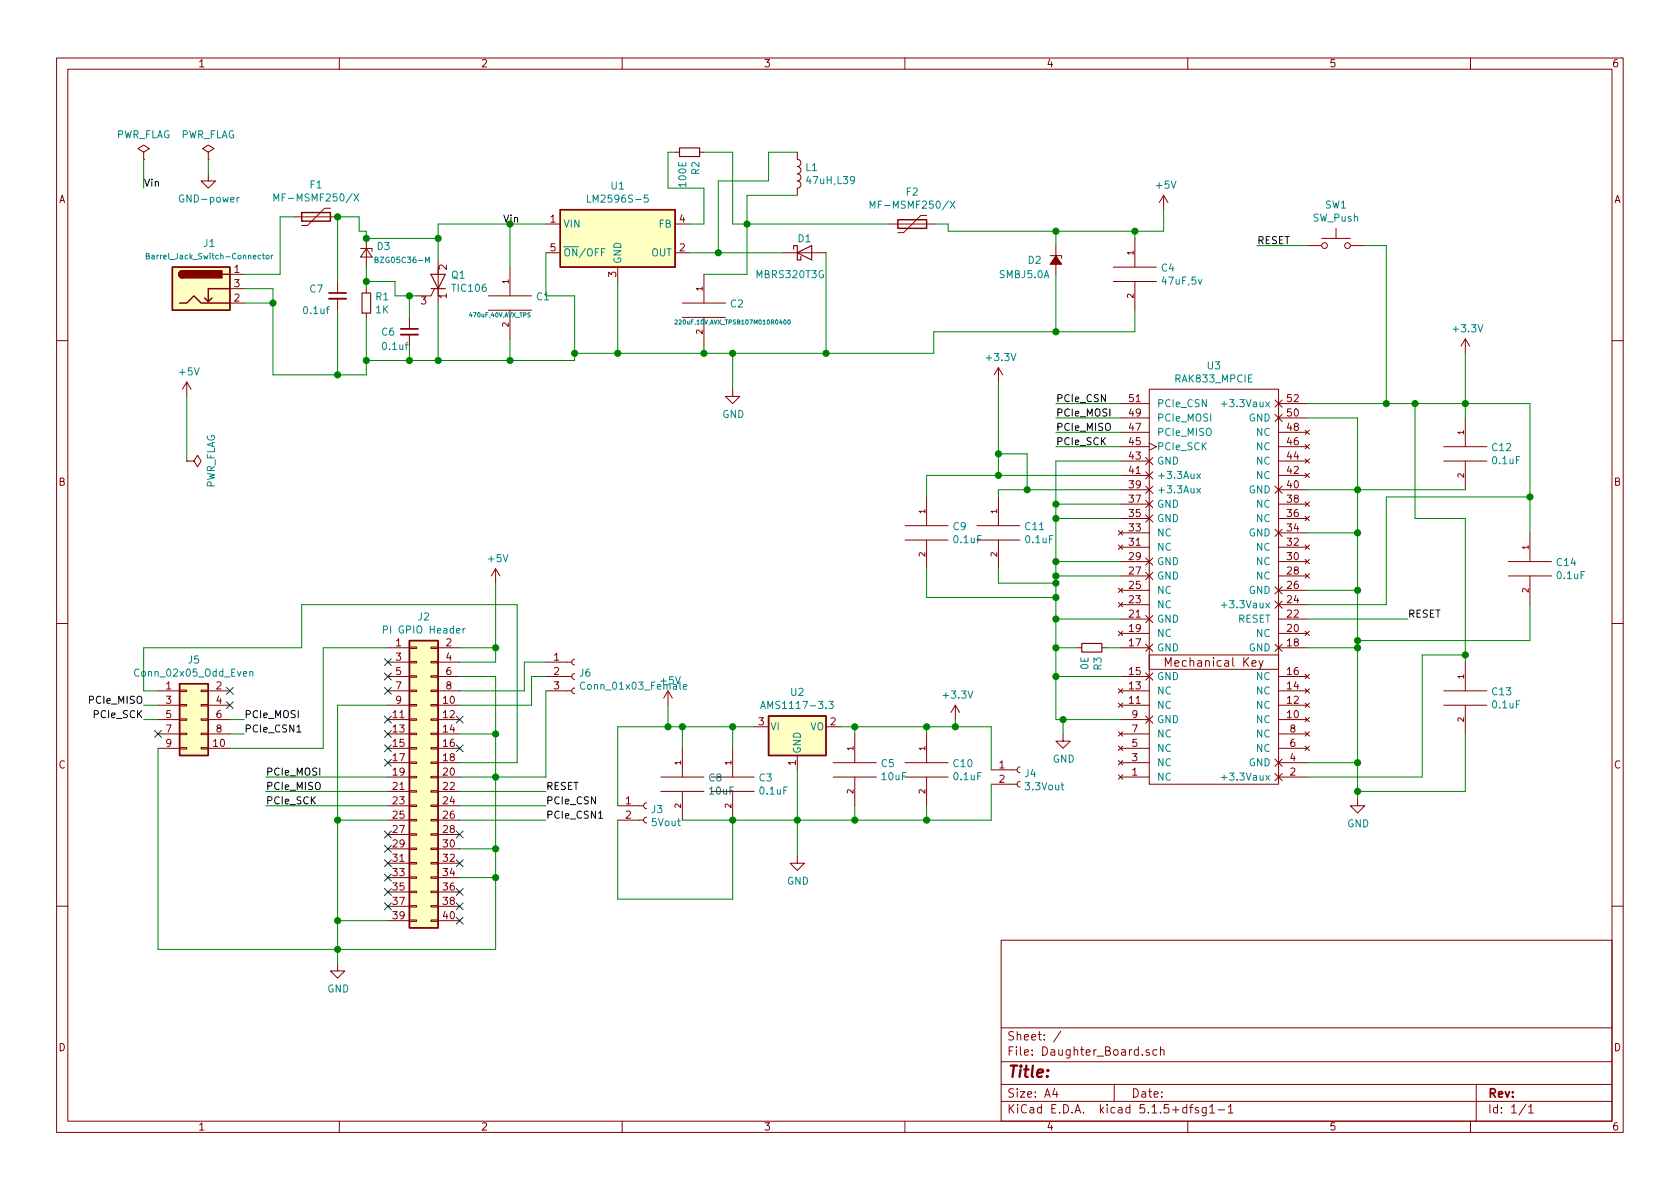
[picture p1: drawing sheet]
EESchema Schematic File Version 4
EELAYER 30 0
EELAYER END
$Descr A4 11693 8268
encoding utf-8
Sheet 1 1
Title ""
Date ""
Rev ""
Comp ""
Comment1 ""
Comment2 ""
Comment3 ""
Comment4 ""
$EndDescr
$Comp
L Regulator_Switching:LM2596S-5 U1
U 1 1
P 4300 1650
F 0 "U1" H 4300 2017 50  0000 C CNN
F 1 "LM2596S-5" H 4300 1926 50  0000 C CNN
F 2 "Package_TO_SOT_SMD:TO-263-5_TabPin3" H 4350 1400 50  0001 L CIN
F 3 "http://www.ti.com/lit/ds/symlink/lm2596.pdf" H 4300 1650 50  0001 C CNN
	1    4300 1650
	1    0    0    -1  
$EndComp
$Comp
L pspice:CAP C2
U 1 1
P 4900 2150
F 0 "C2" H 5078 2196 50  0000 L CNN
F 1 "220uF,10V,AVX_TPSB107M010R0400" H 5100 2050 30  0000 C BNN
F 2 "Capacitor_SMD:CP_Elec_8x10" H 4900 2150 50  0001 C CNN
F 3 "~" H 4900 2150 50  0001 C CNN
	1    4900 2150
	1    0    0    -1  
$EndComp
$Comp
L Diode:1N5822 D1
U 1 1
P 5600 1750
F 0 "D1" H 5600 1850 50  0000 C CNN
F 1 "MBRS320T3G" H 5500 1600 50  0000 C CNN
F 2 "Diode_SMD:MBRS320T3G_Metric" H 5600 1575 50  0001 C CNN
F 3 "http://www.vishay.com/docs/88526/1n5820.pdf" H 5600 1750 50  0001 C CNN
	1    5600 1750
	1    0    0    -1  
$EndComp
$Comp
L pspice:CAP C1
U 1 1
P 3550 2100
F 0 "C1" H 3728 2146 50  0000 L CNN
F 1 "470uF,40V,AVX_TPS" H 3700 2000 30  0000 R BNN
F 2 "Capacitor_SMD:CP_Elec_10x14.3" H 3550 2100 50  0001 C CNN
F 3 "~" H 3550 2100 50  0001 C CNN
	1    3550 2100
	1    0    0    -1  
$EndComp
$Comp
L Device:L L1
U 1 1
P 5550 1200
F 0 "L1" H 5603 1246 50  0000 L CNN
F 1 "47uH,L39" H 5603 1155 50  0000 L CNN
F 2 "Inductor_SMD:L_12x12mm_H8mm" H 5550 1200 50  0001 C CNN
F 3 "~" H 5550 1200 50  0001 C CNN
	1    5550 1200
	1    0    0    -1  
$EndComp
Wire Wire Line
	3800 1750 3800 2050
Wire Wire Line
	5550 1350 5200 1350
Wire Wire Line
	5200 1350 5200 1550
Wire Wire Line
	5750 1750 5750 2450
Wire Wire Line
	5750 2450 5100 2450
Wire Wire Line
	4800 1550 4900 1550
Connection ~ 5200 1550
Connection ~ 5750 2450
$Comp
L power:GND #PWR0102
U 1 1
P 9450 5550
F 0 "#PWR0102" H 9450 5300 50  0001 C CNN
F 1 "GND" H 9455 5377 50  0000 C CNN
F 2 "" H 9450 5550 50  0001 C CNN
F 3 "" H 9450 5550 50  0001 C CNN
	1    9450 5550
	1    0    0    -1  
$EndComp
$Comp
L power:+3.3V #PWR0104
U 1 1
P 6950 2650
F 0 "#PWR0104" H 6950 2500 50  0001 C CNN
F 1 "+3.3V" H 6965 2823 50  0000 C CNN
F 2 "" H 6950 2650 50  0001 C CNN
F 3 "" H 6950 2650 50  0001 C CNN
	1    6950 2650
	1    0    0    -1  
$EndComp
Wire Wire Line
	7800 5000 7400 5000
Wire Wire Line
	7350 4700 7350 5000
Wire Wire Line
	7800 4000 7350 4000
Wire Wire Line
	7350 4000 7350 4050
Connection ~ 7350 4700
Wire Wire Line
	7800 4300 7350 4300
Connection ~ 7350 4300
Wire Wire Line
	7800 3900 7350 3900
Wire Wire Line
	7350 3900 7350 4000
Connection ~ 7350 4000
Wire Wire Line
	7800 3600 7350 3600
Wire Wire Line
	7350 3600 7350 3900
Connection ~ 7350 3900
Wire Wire Line
	7800 3500 7350 3500
Wire Wire Line
	7350 3500 7350 3600
Connection ~ 7350 3600
Wire Wire Line
	7800 3200 7350 3200
Wire Wire Line
	7350 3200 7350 3500
Connection ~ 7350 3500
Wire Wire Line
	9100 5300 9450 5300
Wire Wire Line
	9450 5300 9450 5500
$Comp
L power:+3.3V #PWR0103
U 1 1
P 10200 2450
F 0 "#PWR0103" H 10200 2300 50  0001 C CNN
F 1 "+3.3V" H 10215 2623 50  0000 C CNN
F 2 "" H 10200 2450 50  0001 C CNN
F 3 "" H 10200 2450 50  0001 C CNN
	1    10200 2450
	1    0    0    -1  
$EndComp
Wire Wire Line
	10200 2450 10200 2800
Wire Wire Line
	9100 4500 9450 4500
Wire Wire Line
	9450 4500 9450 5300
Connection ~ 9450 5300
Wire Wire Line
	9450 4100 9450 4450
Connection ~ 9450 4500
Wire Wire Line
	9100 3700 9450 3700
Connection ~ 9450 4100
Wire Wire Line
	9100 3400 9450 3400
Connection ~ 9450 3700
Wire Wire Line
	9450 3700 9450 4100
Wire Wire Line
	9100 2900 9450 2900
Wire Wire Line
	9450 2900 9450 3400
Connection ~ 9450 3400
Wire Wire Line
	9450 3400 9450 3700
Wire Wire Line
	9100 2800 9650 2800
Wire Wire Line
	9100 4300 9800 4300
Text Label 9800 4300 0    50   ~ 0
RESET
Wire Wire Line
	7800 2800 7350 2800
Wire Wire Line
	7800 2900 7350 2900
Wire Wire Line
	7800 3000 7350 3000
Wire Wire Line
	7800 3100 7350 3100
Text Label 7350 2800 0    50   ~ 0
PCIe_CSN
Text Label 7350 2900 0    50   ~ 0
PCIe_MOSI
Text Label 7350 3000 0    50   ~ 0
PCIe_MISO
Text Label 7350 3100 0    50   ~ 0
PCIe_SCK
$Comp
L Device:Polyfuse F1
U 1 1
P 2200 1500
F 0 "F1" V 1975 1500 50  0000 C CNN
F 1 "MF-MSMF250/X" V 2066 1500 50  0000 C CNN
F 2 "Fuse:Fuse_1812_4532Metric" H 2250 1300 50  0001 L CNN
F 3 "~" H 2200 1500 50  0001 C CNN
	1    2200 1500
	0    1    1    0   
$EndComp
$Comp
L Device:D_Zener_Small_ALT D2
U 1 1
P 7350 1800
F 0 "D2" V 7350 1600 50  0000 L CNN
F 1 "SMBJ5.0A" V 7450 1400 50  0000 L CNN
F 2 "Diode_SMD:SMBJ5.0A_Metric" V 7350 1800 50  0001 C CNN
F 3 "~" V 7350 1800 50  0001 C CNN
	1    7350 1800
	0    1    1    0   
$EndComp
$Comp
L pspice:CAP C4
U 1 1
P 7900 1900
F 0 "C4" H 8078 1946 50  0000 L CNN
F 1 "47uF,5v" H 8078 1855 50  0000 L CNN
F 2 "Capacitor_SMD:C_0805_2012Metric" H 7900 1900 50  0001 C CNN
F 3 "~" H 7900 1900 50  0001 C CNN
	1    7900 1900
	1    0    0    -1  
$EndComp
Wire Wire Line
	7350 1600 7350 1700
Wire Wire Line
	7900 1650 7900 1600
Connection ~ 7350 1600
Wire Wire Line
	7350 1900 7350 2300
Wire Wire Line
	7900 2150 7900 2300
Wire Wire Line
	7900 2300 7350 2300
$Comp
L power:+5V #PWR03
U 1 1
P 8100 1450
F 0 "#PWR03" H 8100 1300 50  0001 C CNN
F 1 "+5V" H 8115 1623 50  0000 C CNN
F 2 "" H 8100 1450 50  0001 C CNN
F 3 "" H 8100 1450 50  0001 C CNN
	1    8100 1450
	1    0    0    -1  
$EndComp
Wire Wire Line
	8100 1450 8100 1600
Wire Wire Line
	7350 1600 7900 1600
Connection ~ 7900 1600
Wire Wire Line
	7900 1600 8100 1600
Wire Wire Line
	7350 2300 6500 2300
Connection ~ 7350 2300
$Comp
L power:GND #PWR01
U 1 1
P 5100 2700
F 0 "#PWR01" H 5100 2450 50  0001 C CNN
F 1 "GND" H 5105 2527 50  0000 C CNN
F 2 "" H 5100 2700 50  0001 C CNN
F 3 "" H 5100 2700 50  0001 C CNN
	1    5100 2700
	1    0    0    -1  
$EndComp
Wire Wire Line
	5100 2700 5100 2450
Connection ~ 5100 2450
$Comp
L Switch:SW_Push SW1
U 1 1
P 9300 1700
F 0 "SW1" H 9300 1985 50  0000 C CNN
F 1 "SW_Push" H 9300 1894 50  0000 C CNN
F 2 "Button_Switch_SMD:SW_DIP_SPSTx01_Slide_6.7x4.1mm_W6.73mm_P2.54mm_LowProfile_JPin" H 9300 1900 50  0001 C CNN
F 3 "" H 9300 1900 50  0001 C CNN
	1    9300 1700
	1    0    0    -1  
$EndComp
Wire Wire Line
	9500 1700 9650 1700
Wire Wire Line
	9650 1700 9650 2800
Connection ~ 9650 2800
Wire Wire Line
	9650 2800 9850 2800
Wire Wire Line
	9100 1700 8750 1700
Text Label 8750 1700 0    50   ~ 0
RESET
$Comp
L power:PWR_FLAG #FLG0101
U 1 1
P 1000 1100
F 0 "#FLG0101" H 1000 1175 50  0001 C CNN
F 1 "PWR_FLAG" H 1000 1274 50  0000 C CNN
F 2 "" H 1000 1100 50  0001 C CNN
F 3 "~" H 1000 1100 50  0001 C CNN
	1    1000 1100
	1    0    0    -1  
$EndComp
$Comp
L power:GND #PWR0101
U 1 1
P 7400 5100
F 0 "#PWR0101" H 7400 4850 50  0001 C CNN
F 1 "GND" H 7405 4927 50  0000 C CNN
F 2 "" H 7400 5100 50  0001 C CNN
F 3 "" H 7400 5100 50  0001 C CNN
	1    7400 5100
	1    0    0    -1  
$EndComp
Connection ~ 7400 5000
Wire Wire Line
	7400 5000 7350 5000
Wire Wire Line
	3800 2050 4000 2050
Wire Wire Line
	4000 2050 4000 2450
Wire Wire Line
	4300 1950 4300 2450
Wire Wire Line
	4300 2450 4000 2450
Connection ~ 4300 2450
Connection ~ 4000 2450
Wire Wire Line
	4000 2450 4000 2500
$Comp
L power:PWR_FLAG #FLG0104
U 1 1
P 1450 1100
F 0 "#FLG0104" H 1450 1175 50  0001 C CNN
F 1 "PWR_FLAG" H 1450 1274 50  0000 C CNN
F 2 "" H 1450 1100 50  0001 C CNN
F 3 "~" H 1450 1100 50  0001 C CNN
	1    1450 1100
	1    0    0    -1  
$EndComp
Wire Wire Line
	9100 4100 9450 4100
Wire Wire Line
	1000 1100 1000 1300
Text Label 3500 1550 0    50   ~ 0
Vin
Text Label 1000 1300 0    50   ~ 0
Vin
$Comp
L Daughter_Board-rescue:GND-power #PWR0106
U 1 1
P 1450 1200
F 0 "#PWR0106" H 1450 950 50  0001 C CNN
F 1 "GND-power" H 1455 1027 50  0000 C CNN
F 2 "" H 1450 1200 50  0001 C CNN
F 3 "" H 1450 1200 50  0001 C CNN
	1    1450 1200
	1    0    0    -1  
$EndComp
Wire Wire Line
	1450 1100 1450 1200
$Comp
L power:+5V #PWR0108
U 1 1
P 1300 2750
F 0 "#PWR0108" H 1300 2600 50  0001 C CNN
F 1 "+5V" H 1315 2923 50  0000 C CNN
F 2 "" H 1300 2750 50  0001 C CNN
F 3 "" H 1300 2750 50  0001 C CNN
	1    1300 2750
	1    0    0    -1  
$EndComp
Wire Wire Line
	1300 3200 1300 2750
$Comp
L power:PWR_FLAG #FLG0102
U 1 1
P 1300 3200
F 0 "#FLG0102" H 1300 3275 50  0001 C CNN
F 1 "PWR_FLAG" H 1300 3374 50  0000 C CNN
F 2 "" H 1300 3200 50  0001 C CNN
F 3 "~" H 1300 3200 50  0001 C CNN
	1    1300 3200
	0    1    1    0   
$EndComp
$Comp
L power:+5V #PWR0109
U 1 1
P 3450 4050
F 0 "#PWR0109" H 3450 3900 50  0001 C CNN
F 1 "+5V" H 3465 4223 50  0000 C CNN
F 2 "" H 3450 4050 50  0001 C CNN
F 3 "" H 3450 4050 50  0001 C CNN
	1    3450 4050
	1    0    0    -1  
$EndComp
Wire Wire Line
	3450 4600 3450 4500
Wire Wire Line
	3200 4500 3450 4500
Connection ~ 3450 4500
Wire Wire Line
	3450 4500 3450 4050
Wire Wire Line
	3200 4600 3450 4600
Wire Wire Line
	3200 4700 3450 4700
Wire Wire Line
	3450 4700 3450 5100
Connection ~ 3450 5100
Wire Wire Line
	3450 5100 3450 5400
Wire Wire Line
	3200 5400 3450 5400
Connection ~ 3450 5400
Wire Wire Line
	3450 5400 3450 5900
Wire Wire Line
	3200 5900 3450 5900
Connection ~ 3450 5900
Wire Wire Line
	3450 5900 3450 6100
Wire Wire Line
	3200 6100 3450 6100
Connection ~ 3450 6100
Wire Wire Line
	3450 6100 3450 6600
Wire Wire Line
	3200 5100 3450 5100
Wire Wire Line
	3200 5600 3800 5600
Text Label 3800 5600 0    50   ~ 0
PCIe_CSN
$Comp
L power:GND #PWR0110
U 1 1
P 2350 6700
F 0 "#PWR0110" H 2350 6450 50  0001 C CNN
F 1 "GND" H 2355 6527 50  0000 C CNN
F 2 "" H 2350 6700 50  0001 C CNN
F 3 "" H 2350 6700 50  0001 C CNN
	1    2350 6700
	1    0    0    -1  
$EndComp
Wire Wire Line
	2700 6400 2350 6400
Wire Wire Line
	2700 5700 2350 5700
Wire Wire Line
	2350 5700 2350 6400
Connection ~ 2350 6400
Wire Wire Line
	2700 4900 2350 4900
Wire Wire Line
	2350 4900 2350 5700
Connection ~ 2350 5700
Wire Wire Line
	2700 5400 1850 5400
Wire Wire Line
	2700 5500 1850 5500
Wire Wire Line
	2700 5600 1850 5600
Text Label 1850 5400 0    50   ~ 0
PCIe_MOSI
Text Label 1850 5500 0    50   ~ 0
PCIe_MISO
Text Label 1850 5600 0    50   ~ 0
PCIe_SCK
Wire Wire Line
	2350 6400 2350 6600
Wire Wire Line
	3450 6600 2350 6600
Connection ~ 2350 6600
Wire Wire Line
	2350 6600 2350 6700
NoConn ~ 3200 5000
NoConn ~ 3200 5200
NoConn ~ 3200 5800
NoConn ~ 3200 6000
NoConn ~ 3200 6200
NoConn ~ 3200 6300
NoConn ~ 3200 6400
NoConn ~ 2700 6300
NoConn ~ 2700 6200
NoConn ~ 2700 6100
NoConn ~ 2700 6000
NoConn ~ 2700 5900
NoConn ~ 2700 5800
NoConn ~ 2700 5300
NoConn ~ 2700 5200
NoConn ~ 2700 5100
NoConn ~ 2700 5000
NoConn ~ 2700 4800
NoConn ~ 2700 4700
NoConn ~ 2700 4600
$Comp
L Device:Polyfuse F2
U 1 1
P 6350 1550
F 0 "F2" V 6125 1550 50  0000 C CNN
F 1 "MF-MSMF250/X" V 6216 1550 50  0000 C CNN
F 2 "Fuse:Fuse_1812_4532Metric" H 6400 1350 50  0001 L CNN
F 3 "~" H 6350 1550 50  0001 C CNN
	1    6350 1550
	0    1    1    0   
$EndComp
Wire Wire Line
	6600 1600 7350 1600
Wire Wire Line
	5550 5950 5550 5700
$Comp
L power:GND #PWR0107
U 1 1
P 5550 5950
F 0 "#PWR0107" H 5550 5700 50  0001 C CNN
F 1 "GND" H 5555 5777 50  0000 C CNN
F 2 "" H 5550 5950 50  0001 C CNN
F 3 "" H 5550 5950 50  0001 C CNN
	1    5550 5950
	1    0    0    -1  
$EndComp
Wire Wire Line
	4650 4900 4650 5050
$Comp
L power:+5V #PWR0105
U 1 1
P 4650 4900
F 0 "#PWR0105" H 4650 4750 50  0001 C CNN
F 1 "+5V" H 4665 5073 50  0000 C CNN
F 2 "" H 4650 4900 50  0001 C CNN
F 3 "" H 4650 4900 50  0001 C CNN
	1    4650 4900
	1    0    0    -1  
$EndComp
$Comp
L power:+3.3V #PWR05
U 1 1
P 6650 5000
F 0 "#PWR05" H 6650 4850 50  0001 C CNN
F 1 "+3.3V" H 6665 5173 50  0000 C CNN
F 2 "" H 6650 5000 50  0001 C CNN
F 3 "" H 6650 5000 50  0001 C CNN
	1    6650 5000
	1    0    0    -1  
$EndComp
Wire Wire Line
	6650 5000 6650 5050
$Comp
L Connector:Conn_01x02_Female J4
U 1 1
P 7100 5350
F 0 "J4" H 7127 5326 50  0000 L CNN
F 1 "3.3Vout" H 7127 5235 50  0000 L CNN
F 2 "Connector_JST:JST_EH_B2B-EH-A_1x02_P2.50mm_Vertical" H 7100 5350 50  0001 C CNN
F 3 "~" H 7100 5350 50  0001 C CNN
	1    7100 5350
	1    0    0    -1  
$EndComp
Connection ~ 5100 5050
Wire Wire Line
	4650 5050 4750 5050
Connection ~ 5100 5700
Wire Wire Line
	5550 5350 5550 5700
Wire Wire Line
	5100 5700 5100 6250
Connection ~ 5550 5700
Wire Wire Line
	5100 5700 5550 5700
Wire Wire Line
	5100 5050 5250 5050
Wire Wire Line
	5100 5200 5100 5050
$Comp
L pspice:CAP C3
U 1 1
P 5100 5450
F 0 "C3" H 5278 5496 50  0000 L CNN
F 1 "0.1uF" H 5278 5405 50  0000 L CNN
F 2 "Capacitor_SMD:C_0805_2012Metric" H 5100 5450 50  0001 C CNN
F 3 "~" H 5100 5450 50  0001 C CNN
	1    5100 5450
	1    0    0    -1  
$EndComp
$Comp
L Regulator_Linear:AMS1117-3.3 U2
U 1 1
P 5550 5050
F 0 "U2" H 5550 5292 50  0000 C CNN
F 1 "AMS1117-3.3" H 5550 5201 50  0000 C CNN
F 2 "Package_TO_SOT_SMD:SOT-223-3_TabPin2" H 5550 5250 50  0001 C CNN
F 3 "http://www.advanced-monolithic.com/pdf/ds1117.pdf" H 5650 4800 50  0001 C CNN
	1    5550 5050
	1    0    0    -1  
$EndComp
$Comp
L Connector:Conn_01x02_Female J3
U 1 1
P 4500 5600
F 0 "J3" H 4528 5576 50  0000 L CNN
F 1 "5Vout" H 4528 5485 50  0000 L CNN
F 2 "Connector_JST:JST_EH_B2B-EH-A_1x02_P2.50mm_Vertical" H 4500 5600 50  0001 C CNN
F 3 "~" H 4500 5600 50  0001 C CNN
	1    4500 5600
	1    0    0    -1  
$EndComp
Wire Wire Line
	6500 2450 6500 2300
Wire Wire Line
	5750 2450 6500 2450
Wire Wire Line
	5200 1550 6200 1550
Wire Wire Line
	6500 1550 6600 1550
Wire Wire Line
	6600 1550 6600 1600
$Comp
L Device:D_Zener_Small D3
U 1 1
P 2550 1750
F 0 "D3" V 2504 1818 50  0000 L CNN
F 1 "BZG05C36-M" V 2600 2000 39  0000 C CNN
F 2 "Diode_SMD:BZG05C36-M3-08_Metric" V 2550 1750 50  0001 C CNN
F 3 "~" V 2550 1750 50  0001 C CNN
	1    2550 1750
	0    1    1    0   
$EndComp
Wire Wire Line
	2550 1600 2550 1650
Wire Wire Line
	2550 1650 3050 1650
Connection ~ 2550 1650
Wire Wire Line
	3050 1550 3050 1650
Wire Wire Line
	2550 2000 2550 1950
Wire Wire Line
	2750 2050 2750 1950
Wire Wire Line
	2750 1950 2550 1950
Connection ~ 2550 1950
Wire Wire Line
	2550 1950 2550 1850
Wire Wire Line
	2550 2500 2850 2500
Wire Wire Line
	2550 2200 2550 2500
Wire Wire Line
	2550 2600 2550 2500
Connection ~ 2550 2500
Wire Wire Line
	1950 1500 1950 1900
Wire Wire Line
	2500 1500 2500 1600
Wire Wire Line
	2500 1600 2550 1600
$Comp
L Device:C_Small C6
U 1 1
P 2850 2300
F 0 "C6" H 2650 2300 50  0000 L CNN
F 1 "0.1uf" H 2650 2200 50  0000 L CNN
F 2 "Capacitor_SMD:C_1206_3216Metric" H 2850 2300 50  0001 C CNN
F 3 "~" H 2850 2300 50  0001 C CNN
	1    2850 2300
	1    0    0    -1  
$EndComp
Wire Wire Line
	2850 2200 2850 2050
Wire Wire Line
	2850 2050 2750 2050
Wire Wire Line
	2850 2400 2850 2500
Connection ~ 2850 2500
Wire Wire Line
	2350 1500 2500 1500
Wire Wire Line
	2350 1950 2350 1500
Connection ~ 2350 1500
Wire Wire Line
	1900 2600 2350 2600
Connection ~ 2350 2600
Wire Wire Line
	2350 2600 2550 2600
Wire Wire Line
	2350 2150 2350 2600
$Comp
L Device:C_Small C7
U 1 1
P 2350 2050
F 0 "C7" H 2150 2100 50  0000 L CNN
F 1 "0.1uf" H 2300 1950 50  0000 R CNN
F 2 "Capacitor_SMD:C_1206_3216Metric" H 2350 2050 50  0001 C CNN
F 3 "~" H 2350 2050 50  0001 C CNN
	1    2350 2050
	1    0    0    -1  
$EndComp
Wire Wire Line
	2050 1500 1950 1500
Text Label 1700 5100 0    50   ~ 0
PCIe_CSN1
NoConn ~ 1600 4800
$Comp
L Connector_Generic:Conn_02x05_Odd_Even J5
U 1 1
P 1300 5000
F 0 "J5" H 1350 5417 50  0000 C CNN
F 1 "Conn_02x05_Odd_Even" H 1350 5326 50  0000 C CNN
F 2 "Connector_Samtec_HLE_THT:Samtec_HLE-105-02-xx-DV-TE_2x05_P2.54mm_Horizontal" H 1300 5000 50  0001 C CNN
F 3 "~" H 1300 5000 50  0001 C CNN
	1    1300 5000
	1    0    0    -1  
$EndComp
Wire Wire Line
	2100 4200 2100 4500
Wire Wire Line
	2100 4500 1000 4500
Wire Wire Line
	1000 4500 1000 4800
Wire Wire Line
	1000 4800 1100 4800
Text Label 1000 4900 2    50   ~ 0
PCIe_MISO
NoConn ~ 1600 4900
Text Label 1700 5000 0    50   ~ 0
PCIe_MOSI
Text Label 1000 5000 2    50   ~ 0
PCIe_SCK
NoConn ~ 1100 5100
Wire Wire Line
	1000 4900 1100 4900
Wire Wire Line
	1000 5000 1100 5000
Wire Wire Line
	1600 5000 1700 5000
Wire Wire Line
	1600 5100 1700 5100
Wire Wire Line
	1100 5200 1100 6600
Wire Wire Line
	1100 6600 2350 6600
$Comp
L Connector_Generic:Conn_02x20_Odd_Even J2
U 1 1
P 2900 5400
F 0 "J2" H 2950 6517 50  0000 C CNN
F 1 "PI GPIO Header" H 2950 6426 50  0000 C CNN
F 2 "Connector_PinSocket_2.54mm:PinSocket_2x20_P2.54mm_Vertical" H 2900 5400 50  0001 C CNN
F 3 "~" H 2900 5400 50  0001 C CNN
	1    2900 5400
	1    0    0    -1  
$EndComp
Wire Wire Line
	1900 2000 1900 2100
Connection ~ 1900 2100
Wire Wire Line
	1900 2100 1900 2600
Wire Wire Line
	2250 5200 2250 4500
Wire Wire Line
	1600 5200 2250 5200
Wire Wire Line
	2250 4500 2700 4500
$Comp
L Daughter_Board-rescue:Barrel_Jack_Switch-Connector J1
U 1 1
P 1400 2000
F 0 "J1" H 1457 2317 50  0000 C CNN
F 1 "Barrel_Jack_Switch-Connector" H 1457 2226 39  0000 C CNN
F 2 "Connector_BarrelJack:BarrelJack_CUI_PJ-102AH_Horizontal" H 1450 1960 50  0001 C CNN
F 3 "" H 1450 1960 50  0001 C CNN
	1    1400 2000
	1    0    0    -1  
$EndComp
Wire Wire Line
	1700 1900 1950 1900
Wire Wire Line
	1700 2000 1900 2000
Wire Wire Line
	1700 2100 1900 2100
$Comp
L Daughter_Board-rescue:RAK833_MPCIE U3
U 1 1
P 8450 5550
F 0 "U3" H 8450 8565 50  0000 C CNN
F 1 "RAK833_MPCIE" H 8450 8474 50  0000 C CNN
F 2 "kicad-mini-pci-express-master:mpcie-socket" H 8450 5550 50  0001 C CNN
F 3 "" H 8450 5550 50  0001 C CNN
	1    8450 5550
	1    0    0    -1  
$EndComp
Text Label 3800 5500 0    50   ~ 0
RESET
Wire Wire Line
	2100 4200 3600 4200
Wire Wire Line
	3600 4200 3600 5300
Wire Wire Line
	3600 5300 3200 5300
Wire Wire Line
	3200 5500 3800 5500
$Comp
L Triac_Thyristor:TIC106 Q1
U 1 1
P 3050 1950
F 0 "Q1" H 3138 1996 50  0000 L CNN
F 1 "TIC106" H 3138 1905 50  0000 L CNN
F 2 "Package_TO_SOT_THT:TO-220-3_Vertical" H 3150 1875 50  0001 L CIN
F 3 "http://pdf.datasheetcatalog.com/datasheet/PowerInnovations/mXyzrtvs.pdf" H 3050 1950 50  0001 L CNN
	1    3050 1950
	1    0    0    -1  
$EndComp
Wire Wire Line
	2850 2500 3050 2500
Wire Wire Line
	3050 1800 3050 1650
Connection ~ 3050 1650
Wire Wire Line
	3050 2100 3050 2500
Connection ~ 3050 2500
Wire Wire Line
	2900 2050 2850 2050
Connection ~ 2850 2050
$Comp
L Device:R_Small R2
U 1 1
P 4800 1050
F 0 "R2" H 4859 1096 50  0000 L CNN
F 1 "100E" H 4859 1005 50  0000 L CNN
F 2 "Resistor_THT:R_Axial_DIN0207_L6.3mm_D2.5mm_P7.62mm_Horizontal" H 4800 1050 50  0001 C CNN
F 3 "~" H 4800 1050 50  0001 C CNN
	1    4800 1050
	0    1    1    0   
$EndComp
Wire Wire Line
	5100 1550 5200 1550
Wire Wire Line
	4900 1300 4900 1550
Wire Wire Line
	3050 1550 3550 1550
Wire Wire Line
	3550 1850 3550 1550
Wire Wire Line
	3050 2500 3550 2500
Connection ~ 3550 1550
Wire Wire Line
	3550 1550 3800 1550
Wire Wire Line
	3550 2350 3550 2500
Connection ~ 3550 2500
Wire Wire Line
	3550 2500 4000 2500
Wire Wire Line
	7400 5000 7400 5100
Wire Wire Line
	4900 1900 5200 1900
Wire Wire Line
	4300 2450 4900 2450
Wire Wire Line
	5200 1900 5200 1550
Wire Wire Line
	4900 2400 4900 2450
Connection ~ 4900 2450
Wire Wire Line
	4900 2450 5100 2450
Wire Wire Line
	7350 4700 7800 4700
Text Label 3800 5700 0    50   ~ 0
PCIe_CSN1
Wire Wire Line
	3200 5700 3800 5700
Wire Wire Line
	4800 1750 5000 1750
Wire Wire Line
	4700 1050 4650 1050
Wire Wire Line
	4650 1050 4650 1300
Wire Wire Line
	4650 1300 4900 1300
Wire Wire Line
	4900 1050 5100 1050
Wire Wire Line
	5100 1050 5100 1550
Wire Wire Line
	5550 1050 5350 1050
Wire Wire Line
	5350 1050 5350 1250
Wire Wire Line
	5350 1250 5000 1250
Wire Wire Line
	5000 1250 5000 1750
Connection ~ 5000 1750
Wire Wire Line
	5000 1750 5450 1750
$Comp
L Connector:Conn_01x03_Female J6
U 1 1
P 4000 4700
F 0 "J6" H 4028 4726 50  0000 L CNN
F 1 "Conn_01x03_Female" H 4028 4635 50  0000 L CNN
F 2 "Connector_JST:JST_EH_B3B-EH-A_1x03_P2.50mm_Vertical" H 4000 4700 50  0001 C CNN
F 3 "~" H 4000 4700 50  0001 C CNN
	1    4000 4700
	1    0    0    -1  
$EndComp
Wire Wire Line
	3200 4800 3650 4800
Wire Wire Line
	3650 4800 3650 4600
Wire Wire Line
	3650 4600 3800 4600
Wire Wire Line
	3200 4900 3700 4900
Wire Wire Line
	3700 4900 3700 4700
Wire Wire Line
	3700 4700 3800 4700
Wire Wire Line
	3800 4800 3800 5400
Wire Wire Line
	3800 5400 3450 5400
Connection ~ 4650 5050
$Comp
L pspice:CAP C8
U 1 1
P 4750 5450
F 0 "C8" H 4928 5496 50  0000 L CNN
F 1 "10uF" H 4928 5405 50  0000 L CNN
F 2 "Capacitor_SMD:C_0805_2012Metric" H 4750 5450 50  0001 C CNN
F 3 "~" H 4750 5450 50  0001 C CNN
	1    4750 5450
	1    0    0    -1  
$EndComp
Wire Wire Line
	4750 5200 4750 5050
Connection ~ 4750 5050
Wire Wire Line
	4750 5050 5100 5050
Wire Wire Line
	4300 5600 4300 5050
Wire Wire Line
	4300 5050 4650 5050
Wire Wire Line
	4300 5700 4300 6250
Wire Wire Line
	4300 6250 5100 6250
Wire Wire Line
	4750 5700 5100 5700
Wire Wire Line
	5850 5050 5950 5050
$Comp
L pspice:CAP C5
U 1 1
P 5950 5350
F 0 "C5" H 6128 5396 50  0000 L CNN
F 1 "10uF" H 6128 5305 50  0000 L CNN
F 2 "Capacitor_SMD:C_0805_2012Metric" H 5950 5350 50  0001 C CNN
F 3 "~" H 5950 5350 50  0001 C CNN
	1    5950 5350
	1    0    0    -1  
$EndComp
$Comp
L pspice:CAP C10
U 1 1
P 6450 5350
F 0 "C10" H 6628 5396 50  0000 L CNN
F 1 "0.1uF" H 6628 5305 50  0000 L CNN
F 2 "Capacitor_SMD:C_0805_2012Metric" H 6450 5350 50  0001 C CNN
F 3 "~" H 6450 5350 50  0001 C CNN
	1    6450 5350
	1    0    0    -1  
$EndComp
Wire Wire Line
	5950 5100 5950 5050
Wire Wire Line
	5550 5700 5950 5700
Connection ~ 5950 5050
Wire Wire Line
	5950 5050 6450 5050
Wire Wire Line
	5950 5600 5950 5700
Connection ~ 5950 5700
Wire Wire Line
	5950 5700 6450 5700
Wire Wire Line
	6450 5100 6450 5050
Connection ~ 6450 5050
Wire Wire Line
	6450 5050 6650 5050
Wire Wire Line
	6450 5600 6450 5700
Connection ~ 6450 5700
Wire Wire Line
	6900 5700 6900 5450
Wire Wire Line
	6900 5350 6900 5050
Wire Wire Line
	6900 5050 6650 5050
Connection ~ 6650 5050
Wire Wire Line
	6450 5700 6900 5700
$Comp
L Device:R_Small R1
U 1 1
P 2550 2100
F 0 "R1" H 2609 2146 50  0000 L CNN
F 1 "1K" H 2609 2055 50  0000 L CNN
F 2 "Resistor_SMD:R_0603_1608Metric" H 2550 2100 50  0001 C CNN
F 3 "~" H 2550 2100 50  0001 C CNN
	1    2550 2100
	1    0    0    -1  
$EndComp
$Comp
L Device:R_Small R3
U 1 1
P 7600 4500
F 0 "R3" H 7659 4546 50  0000 L CNN
F 1 "0E" H 7659 4455 50  0000 L CNN
F 2 "Resistor_SMD:R_0603_1608Metric" H 7600 4500 50  0001 C CNN
F 3 "~" H 7600 4500 50  0001 C CNN
	1    7600 4500
	0    1    1    0   
$EndComp
$Comp
L pspice:CAP C9
U 1 1
P 6450 3700
F 0 "C9" H 6628 3746 50  0000 L CNN
F 1 "0.1uF" H 6628 3655 50  0000 L CNN
F 2 "Capacitor_SMD:C_0805_2012Metric" H 6450 3700 50  0001 C CNN
F 3 "~" H 6450 3700 50  0001 C CNN
	1    6450 3700
	1    0    0    -1  
$EndComp
$Comp
L pspice:CAP C11
U 1 1
P 6950 3700
F 0 "C11" H 7128 3746 50  0000 L CNN
F 1 "0.1uF" H 7128 3655 50  0000 L CNN
F 2 "Capacitor_SMD:C_0805_2012Metric" H 6950 3700 50  0001 C CNN
F 3 "~" H 6950 3700 50  0001 C CNN
	1    6950 3700
	1    0    0    -1  
$EndComp
Wire Wire Line
	6950 3450 6950 3400
Wire Wire Line
	6950 3400 7150 3400
Wire Wire Line
	7800 3300 6950 3300
Wire Wire Line
	6450 3300 6450 3450
Wire Wire Line
	6950 2650 6950 3150
Connection ~ 6950 3300
Wire Wire Line
	6950 3300 6450 3300
Wire Wire Line
	6950 3150 7150 3150
Wire Wire Line
	7150 3150 7150 3400
Connection ~ 6950 3150
Wire Wire Line
	6950 3150 6950 3300
Connection ~ 7150 3400
Wire Wire Line
	7150 3400 7800 3400
Wire Wire Line
	6950 3950 6950 4050
Wire Wire Line
	6950 4050 7350 4050
Connection ~ 7350 4050
Wire Wire Line
	7350 4050 7350 4150
Wire Wire Line
	6450 3950 6450 4150
Wire Wire Line
	6450 4150 7350 4150
Connection ~ 7350 4150
Wire Wire Line
	7350 4150 7350 4300
$Comp
L pspice:CAP C12
U 1 1
P 10200 3150
F 0 "C12" H 10378 3196 50  0000 L CNN
F 1 "0.1uF" H 10378 3105 50  0000 L CNN
F 2 "Capacitor_SMD:C_0805_2012Metric" H 10200 3150 50  0001 C CNN
F 3 "~" H 10200 3150 50  0001 C CNN
	1    10200 3150
	1    0    0    -1  
$EndComp
$Comp
L pspice:CAP C14
U 1 1
P 10650 3950
F 0 "C14" H 10828 3996 50  0000 L CNN
F 1 "0.1uF" H 10828 3905 50  0000 L CNN
F 2 "Capacitor_SMD:C_0805_2012Metric" H 10650 3950 50  0001 C CNN
F 3 "~" H 10650 3950 50  0001 C CNN
	1    10650 3950
	1    0    0    -1  
$EndComp
$Comp
L pspice:CAP C13
U 1 1
P 10200 4850
F 0 "C13" H 10378 4896 50  0000 L CNN
F 1 "0.1uF" H 10378 4805 50  0000 L CNN
F 2 "Capacitor_SMD:C_0805_2012Metric" H 10200 4850 50  0001 C CNN
F 3 "~" H 10200 4850 50  0001 C CNN
	1    10200 4850
	1    0    0    -1  
$EndComp
Wire Wire Line
	10200 2900 10200 2800
Connection ~ 10200 2800
Wire Wire Line
	10200 3400 9450 3400
Wire Wire Line
	10200 2800 10650 2800
Wire Wire Line
	10650 2800 10650 3450
Wire Wire Line
	10650 4450 9450 4450
Wire Wire Line
	9450 4450 9450 4500
Wire Wire Line
	10650 4200 10650 4450
Connection ~ 9450 4450
Wire Wire Line
	10200 3600 9850 3600
Wire Wire Line
	9850 3600 9850 2800
Connection ~ 9850 2800
Wire Wire Line
	9850 2800 10200 2800
Wire Wire Line
	9450 5500 10200 5500
Wire Wire Line
	10200 5100 10200 5500
Connection ~ 9450 5500
Wire Wire Line
	9450 5500 9450 5550
Wire Wire Line
	9100 5400 9900 5400
Wire Wire Line
	9900 5400 9900 4550
Wire Wire Line
	9900 4550 10200 4550
Connection ~ 10200 4550
Wire Wire Line
	10200 4550 10200 4600
Wire Wire Line
	10200 3600 10200 4550
Wire Wire Line
	9100 4200 9650 4200
Wire Wire Line
	9650 4200 9650 3450
Wire Wire Line
	9650 3450 10650 3450
Connection ~ 10650 3450
Wire Wire Line
	10650 3450 10650 3700
Wire Wire Line
	7350 4300 7350 4500
Wire Wire Line
	7800 4500 7700 4500
Wire Wire Line
	7500 4500 7350 4500
Connection ~ 7350 4500
Wire Wire Line
	7350 4500 7350 4700
$EndSCHEMATC
